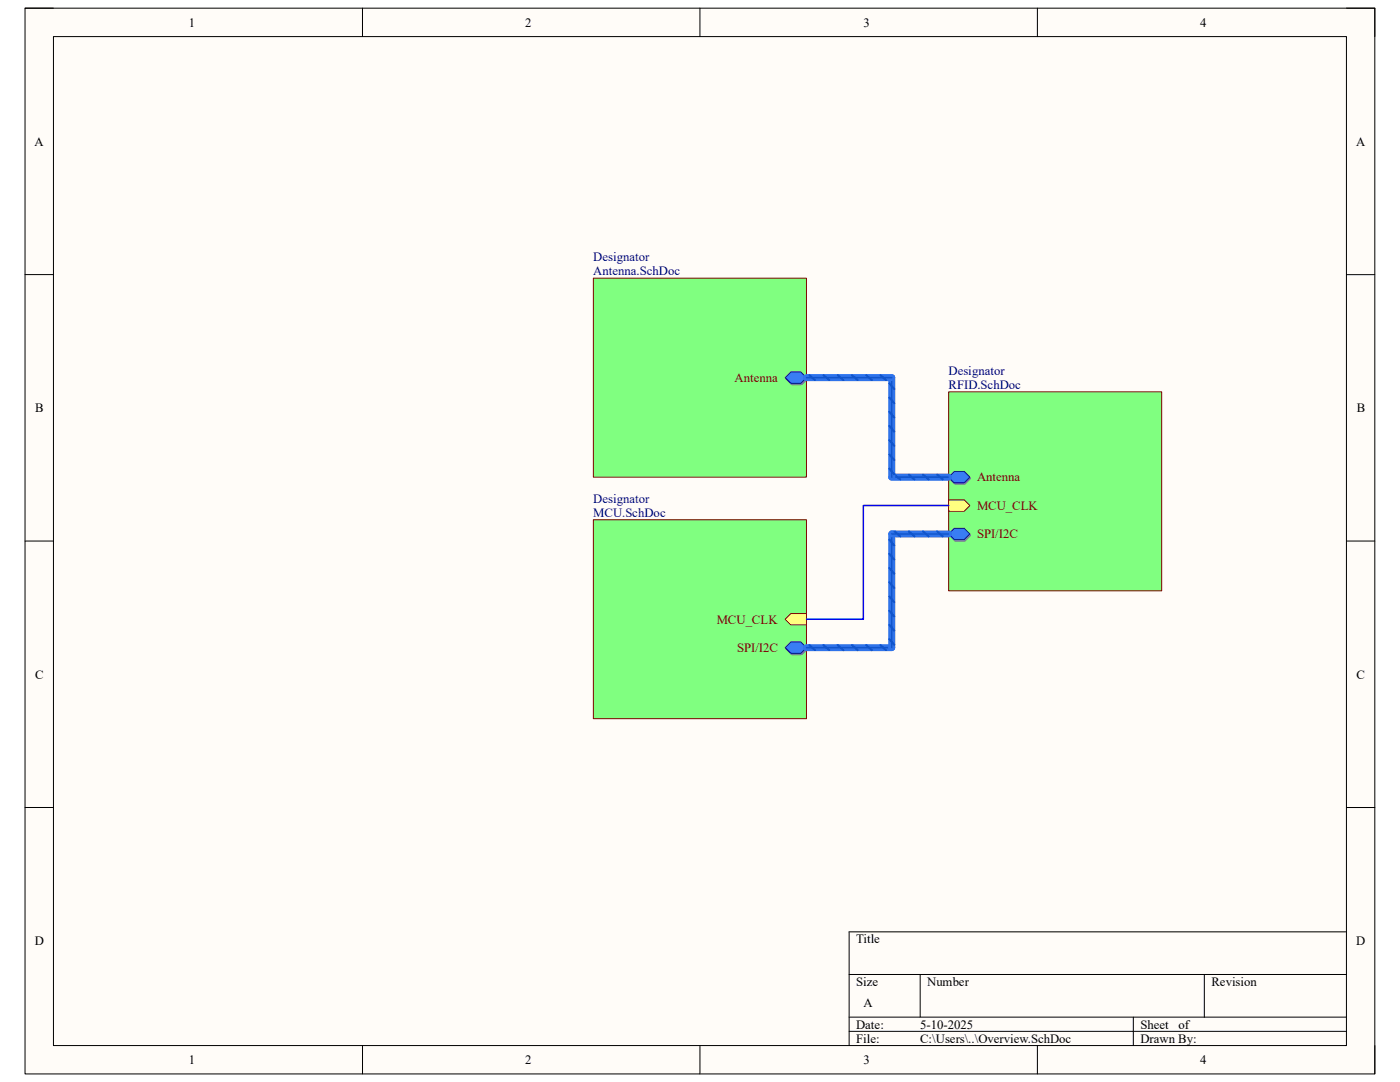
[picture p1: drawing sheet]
<svg xmlns="http://www.w3.org/2000/svg" width="279mm" height="216mm" viewBox="0 0 279 216" stroke-linecap="round" stroke-linejoin="round" font-family="sans-serif">
<path d="M5 1.6h269.4v212.7h-269.4z" fill-rule="evenodd" fill="#fffcf8"/>
<path d="M5 1.6h269.4v212.7h-269.4z" fill="none" stroke="#000" stroke-width=".2"/>
<path d="M10.7 7.3h258v201.3h-258z" fill-rule="evenodd" fill="#fffcf8"/>
<g fill="none" stroke="#000" stroke-width=".2">
<path d="M5 1.6h5.7M10.7 7.3h258v201.3h-258zM72.3 1.6v5.7M139.7 1.6v5.7M207 1.6v5.7M268.7 1.6h5.7v5.7M5 54.8h5.7M268.7 54.8h5.7M5 108h5.7M268.7 108h5.7M5 161.1h5.7M268.7 161.1h5.7"/>
<path d="M169.5 194.4h99.2M183.6 194.4v8.6M240.3 194.4v8.6M268.7 185.9h-99.2v22.7M72.3 208.6v5.7M139.7 208.6v5.7M169.5 203h99.2M169.5 205.8h99.2M207 208.6v5.7M226.2 203v5.6M274.4 208.6v5.7"/>
</g>
<path d="M118.4 55.5h42.6v39.7h-42.6z" fill-rule="evenodd" fill="#80ff80"/>
<path d="M118.4 55.5h42.6v39.7h-42.6z" fill="none" stroke="#800000" stroke-width=".2"/>
<path d="M156.8 75.6l1.2-1.1h2l1.1 1.1-1.1 1.2h-2z" fill-rule="evenodd" fill="#7b96c6"/>
<path d="M156.8 75.6l1.2-1.1h2l1.1 1.1-1.1 1.2h-2z" fill="none" stroke="#6782b2" stroke-width=".2"/>
<path d="M157.8 74.2h2l1.2 1.2-1.2 1.1h-2l-1.1-1.1z" fill-rule="evenodd" fill="#397df4"/>
<path d="M157.8 74.2h2l1.2 1.2-1.2 1.1h-2l-1.1-1.1z" fill="none" stroke="#001990" stroke-width=".2"/>
<path d="M189.3 78.2h42.5v39.7h-42.5z" fill-rule="evenodd" fill="#80ff80"/>
<path d="M189.3 78.2h42.5v39.7h-42.5z" fill="none" stroke="#800000" stroke-width=".2"/>
<path d="M189.5 95.5l1.1-1.1h2l1.1 1.1-1.1 1.1h-2z" fill-rule="evenodd" fill="#7b96c6"/>
<path d="M189.5 95.5l1.1-1.1h2l1.1 1.1-1.1 1.1h-2z" fill="none" stroke="#6782b2" stroke-width=".2"/>
<path d="M190.4 94.1h2l1.2 1.1-1.2 1.1h-2l-1.1-1.1z" fill-rule="evenodd" fill="#397df4"/>
<path d="M190.4 94.1h2l1.2 1.1-1.2 1.1h-2l-1.1-1.1z" fill="none" stroke="#001990" stroke-width=".2"/>
<path d="M189.3 99.7h3.1l1.2 1.2-1.2 1.1h-3.1z" fill-rule="evenodd" fill="#ffff80"/>
<path d="M189.3 99.7h3.1l1.2 1.2-1.2 1.1h-3.1z" fill="none" stroke="#800000" stroke-width=".2"/>
<path d="M189.5 106.8l1.1-1.1h2l1.1 1.1-1.1 1.2h-2z" fill-rule="evenodd" fill="#7b96c6"/>
<path d="M189.5 106.8l1.1-1.1h2l1.1 1.1-1.1 1.2h-2z" fill="none" stroke="#6782b2" stroke-width=".2"/>
<path d="M190.4 105.4h2l1.2 1.1-1.2 1.2h-2l-1.1-1.2z" fill-rule="evenodd" fill="#397df4"/>
<path d="M190.4 105.4h2l1.2 1.1-1.2 1.2h-2l-1.1-1.2z" fill="none" stroke="#001990" stroke-width=".2"/>
<path d="M118.4 103.7h42.6v39.7h-42.6z" fill-rule="evenodd" fill="#80ff80"/>
<path d="M118.4 103.7h42.6v39.7h-42.6z" fill="none" stroke="#800000" stroke-width=".2"/>
<path d="M156.7 123.6l1.1-1.2h3.2v2.3h-3.2z" fill-rule="evenodd" fill="#ffff80"/>
<path d="M156.7 123.6l1.1-1.2h3.2v2.3h-3.2z" fill="none" stroke="#800000" stroke-width=".2"/>
<path d="M156.8 129.5l1.2-1.1h2l1.1 1.1-1.1 1.1h-2z" fill-rule="evenodd" fill="#7b96c6"/>
<path d="M156.8 129.5l1.2-1.1h2l1.1 1.1-1.1 1.1h-2z" fill="none" stroke="#6782b2" stroke-width=".2"/>
<path d="M157.8 128.1h2l1.2 1.1-1.2 1.2h-2l-1.1-1.2z" fill-rule="evenodd" fill="#397df4"/>
<path d="M157.8 128.1h2l1.2 1.1-1.2 1.2h-2l-1.1-1.2z" fill="none" stroke="#001990" stroke-width=".2"/>
<path d="M189.3 100.9h-17v22.7h-11.3" fill="none" stroke="#00f" stroke-width=".3"/>
<path d="M161 75.4h17v19.8h11.3M189.3 106.5h-11.3v22.7h-17" fill="none" stroke="#2f73ea" stroke-width="1.4"/>
<g fill="none" stroke="#15c" stroke-width=".42">
<path d="M161.5 74.9l1.2 .9M164.4 74.9l1.1 .9M167.2 74.9l1.1 .9M170 74.9l1.2 .9M172.9 74.9l1.1 1M175.7 74.9l1.1 1M177.5 79.3l1 1.2M177.5 76.5l1 1.1M177.5 93.5l1 1.1M177.5 90.7l1 1.1M177.5 87.8l1 1.2M177.5 85l1 1.1"/>
<path d="M177.5 82.2l1 1.1M178.5 94.7l1.2 1M181.4 94.7l1.1 1M184.2 94.7l1.1 1M187 94.7l1.2 1M177.5 119l1 1.2M177.5 116.2l1 1.1M177.5 113.3l1 1.2M177.5 110.5l1 1.1M177.5 107.7l1 1.1M178.5 106l1.2 1M181.4 106l1.1 1"/>
<path d="M184.2 106l1.1 1M187 106l1.2 1M161.5 128.7l1.2 1M164.4 128.7l1.1 1M167.2 128.7l1.1 1M170 128.7l1.2 1M172.9 128.7l1.1 1M175.7 128.7l1.1 1M177.5 127.5l1 1.2M177.5 124.7l1 1.1M177.5 121.9l1 1.1"/>
</g>
<path d="M161 75.4h17v19.8h11.3M189.3 106.5h-11.3v22.7h-17" fill="none" stroke="#15c" stroke-width=".3"/>
<g font-size="2.5">
<text x="37.7" y="5.3">1</text>
<text x="104.8" y="5.3">2</text>
<text x="172.3" y="5.3">3</text>
<text x="239.5" y="5.3">4</text>
<text x="6.9" y="29.1">A</text>
<text x="270.6" y="29.1">A</text>
<text x="7" y="82.3">B</text>
<text x="270.8" y="82.3">B</text>
<text x="7" y="135.4">C</text>
<text x="270.7" y="135.4">C</text>
<text x="6.9" y="188.6">D</text>
<text x="170.9" y="188.2">Title</text>
<text x="270.7" y="188.6">D</text>
<text x="170.9" y="196.7">Size</text>
<text x="185" y="196.7">Number</text>
<text x="241.8" y="196.7">Revision</text>
<text x="172.3" y="201">A</text>
<text x="170.9" y="205.2">Date:</text>
<text x="170.9" y="208.1">File:</text>
<text x="183.6" y="205.2">5-10-2025</text>
<text x="183.7" y="208.1">C:\Users\..\Overview.SchDoc</text>
<text x="227.6" y="205.2">Sheet</text>
<text x="227.6" y="208.1">Drawn By:</text>
<text x="235.2" y="205.2">of</text>
<text x="37.7" y="212.3">1</text>
<text x="104.8" y="212.3">2</text>
<text x="172.3" y="212.3">3</text>
<text x="239.5" y="212.3">4</text>
</g>
<g font-size="2.5" fill="#000080">
<text x="118.4" y="52.1">Designator</text>
<text x="118.4" y="54.9">Antenna.SchDoc</text>
<text x="189.3" y="74.8">Designator</text>
<text x="189.3" y="77.6">RFID.SchDoc</text>
<text x="118.4" y="100.3">Designator</text>
<text x="118.4" y="103.2">MCU.SchDoc</text>
</g>
<g font-size="2.5" fill="#800000">
<text x="146.6" y="76.2">Antenna</text>
<text x="195" y="96.1">Antenna</text>
<text x="195" y="101.7">MCU_CLK</text>
<text x="195" y="107.4">SPI/I2C</text>
<text x="143" y="124.4">MCU_CLK</text>
<text x="147.1" y="130.1">SPI/I2C</text>
</g>
</svg>
